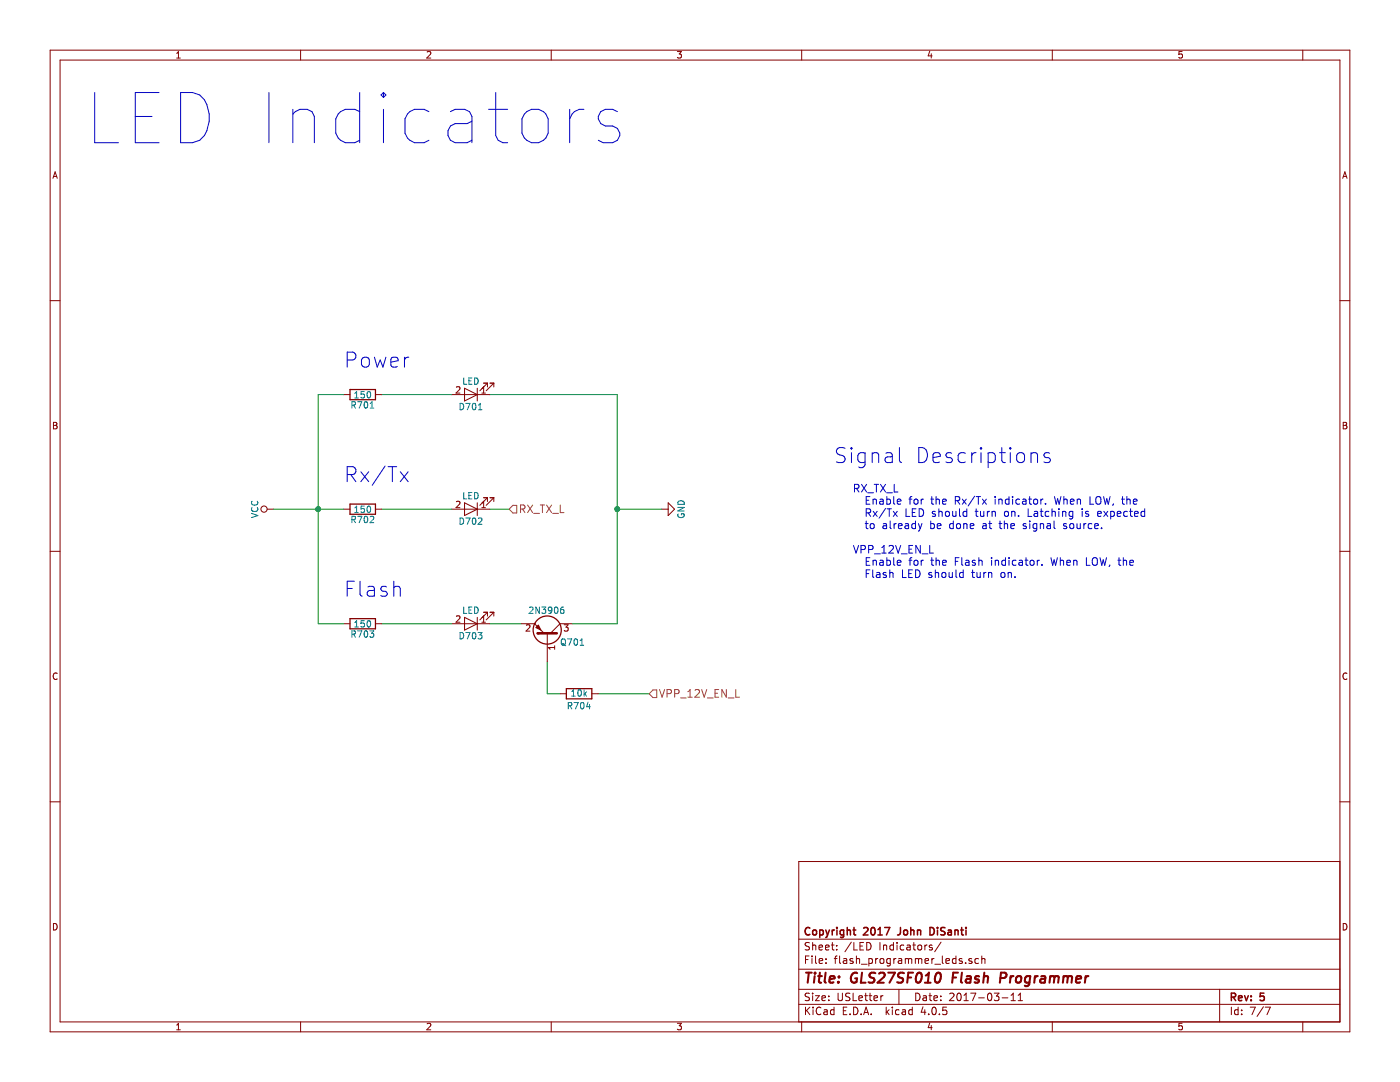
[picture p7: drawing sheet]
EESchema Schematic File Version 2
LIBS:gls27sf010
LIBS:atmega328au
LIBS:flash_programmer
LIBS:power
LIBS:device
LIBS:transistors
LIBS:conn
LIBS:linear
LIBS:regul
LIBS:74xx
LIBS:cmos4000
LIBS:adc-dac
LIBS:memory
LIBS:xilinx
LIBS:microcontrollers
LIBS:dsp
LIBS:microchip
LIBS:analog_switches
LIBS:motorola
LIBS:texas
LIBS:intel
LIBS:audio
LIBS:interface
LIBS:digital-audio
LIBS:philips
LIBS:display
LIBS:cypress
LIBS:siliconi
LIBS:opto
LIBS:atmel
LIBS:contrib
LIBS:valves
LIBS:flash_programmer-cache
EELAYER 25 0
EELAYER END
$Descr USLetter 11000 8500
encoding utf-8
Sheet 7 7
Title "GLS27SF010 Flash Programmer"
Date "2017-03-11"
Rev "5"
Comp "Copyright 2017 John DiSanti"
Comment1 ""
Comment2 ""
Comment3 ""
Comment4 ""
$EndDescr
$Comp
L LED D702
U 1 1
P 3700 4000
F 0 "D702" H 3700 4100 50  0000 C CNN
F 1 "LED" H 3700 3900 50  0000 C CNN
F 2 "LEDs:LED_0805" H 3700 4000 50  0001 C CNN
F 3 "" H 3700 4000 50  0000 C CNN
	1    3700 4000
	-1   0    0    1   
$EndComp
Text Notes 2700 3800 0    118  ~ 0
Rx/Tx
$Comp
L R R702
U 1 1
P 2850 4000
F 0 "R702" V 2930 4000 50  0000 C CNN
F 1 "150" V 2850 4000 50  0000 C CNN
F 2 "Resistors_SMD:R_0603_HandSoldering" V 2780 4000 50  0001 C CNN
F 3 "" H 2850 4000 50  0000 C CNN
	1    2850 4000
	0    -1   1    0   
$EndComp
$Comp
L VCC #PWR040
U 1 1
P 2150 4000
F 0 "#PWR040" H 2150 3850 50  0001 C CNN
F 1 "VCC" H 2150 4150 50  0000 C CNN
F 2 "" H 2150 4000 50  0000 C CNN
F 3 "" H 2150 4000 50  0000 C CNN
	1    2150 4000
	0    -1   1    0   
$EndComp
$Comp
L LED D701
U 1 1
P 3700 3100
F 0 "D701" H 3700 3200 50  0000 C CNN
F 1 "LED" H 3700 3000 50  0000 C CNN
F 2 "LEDs:LED_0805" H 3700 3100 50  0001 C CNN
F 3 "" H 3700 3100 50  0000 C CNN
	1    3700 3100
	-1   0    0    1   
$EndComp
$Comp
L R R701
U 1 1
P 2850 3100
F 0 "R701" V 2930 3100 50  0000 C CNN
F 1 "150" V 2850 3100 50  0000 C CNN
F 2 "Resistors_SMD:R_0603_HandSoldering" V 2780 3100 50  0001 C CNN
F 3 "" H 2850 3100 50  0000 C CNN
	1    2850 3100
	0    1    1    0   
$EndComp
Wire Wire Line
	3550 3100 3000 3100
Wire Wire Line
	3850 3100 4850 3100
Wire Wire Line
	2500 3100 2700 3100
Text Notes 2700 2900 0    118  ~ 0
Power
$Comp
L LED D703
U 1 1
P 3700 4900
F 0 "D703" H 3700 5000 50  0000 C CNN
F 1 "LED" H 3700 4800 50  0000 C CNN
F 2 "LEDs:LED_0805" H 3700 4900 50  0001 C CNN
F 3 "" H 3700 4900 50  0000 C CNN
	1    3700 4900
	-1   0    0    1   
$EndComp
$Comp
L R R703
U 1 1
P 2850 4900
F 0 "R703" V 2930 4900 50  0000 C CNN
F 1 "150" V 2850 4900 50  0000 C CNN
F 2 "Resistors_SMD:R_0603_HandSoldering" V 2780 4900 50  0001 C CNN
F 3 "" H 2850 4900 50  0000 C CNN
	1    2850 4900
	0    1    1    0   
$EndComp
Wire Wire Line
	2500 4900 2700 4900
Wire Wire Line
	3550 4900 3000 4900
$Comp
L GND #PWR041
U 1 1
P 5200 4000
F 0 "#PWR041" H 5200 3750 50  0001 C CNN
F 1 "GND" H 5200 3850 50  0000 C CNN
F 2 "" H 5200 4000 50  0000 C CNN
F 3 "" H 5200 4000 50  0000 C CNN
	1    5200 4000
	0    -1   -1   0   
$EndComp
Text Notes 2700 4700 0    118  ~ 0
Flash
Wire Wire Line
	3850 4900 4100 4900
Wire Wire Line
	4300 5200 4300 5450
Wire Wire Line
	4700 5450 5100 5450
$Comp
L R R704
U 1 1
P 4550 5450
F 0 "R704" V 4450 5450 50  0000 C CNN
F 1 "10k" V 4550 5450 50  0000 C CNN
F 2 "Resistors_SMD:R_0603_HandSoldering" V 4480 5450 50  0001 C CNN
F 3 "" H 4550 5450 50  0000 C CNN
	1    4550 5450
	0    -1   -1   0   
$EndComp
$Comp
L Q_PNP_BEC Q701
U 1 1
P 4300 5000
F 0 "Q701" V 4250 5100 50  0000 L CNN
F 1 "2N3906" V 4500 4850 50  0000 L CNN
F 2 "TO_SOT_Packages_SMD:SOT-23_Handsoldering" H 4500 5100 50  0001 C CNN
F 3 "" H 4300 5000 50  0000 C CNN
	1    4300 5000
	0    1    -1   0   
$EndComp
Text HLabel 5100 5450 2    60   Input ~ 0
VPP_12V_EN_L
Text Notes 650  1150 0    394  ~ 0
LED Indicators
Wire Wire Line
	2500 3100 2500 4900
Wire Wire Line
	2150 4000 2700 4000
Connection ~ 2500 4000
Wire Wire Line
	3000 4000 3550 4000
Wire Wire Line
	3850 4000 4000 4000
Text HLabel 4000 4000 2    60   Input ~ 0
RX_TX_L
Wire Wire Line
	4850 3100 4850 4900
Wire Wire Line
	4850 4000 5200 4000
Connection ~ 4850 4000
Wire Wire Line
	4850 4900 4500 4900
Wire Wire Line
	4300 5450 4400 5450
Text Notes 6550 3650 0    118  ~ 0
Signal Descriptions
Text Notes 6700 4550 0    60   ~ 0
RX_TX_L\n  Enable for the Rx/Tx indicator. When LOW, the\n  Rx/Tx LED should turn on. Latching is expected\n  to already be done at the signal source.\n\nVPP_12V_EN_L\n  Enable for the Flash indicator. When LOW, the\n  Flash LED should turn on.\n
$EndSCHEMATC
